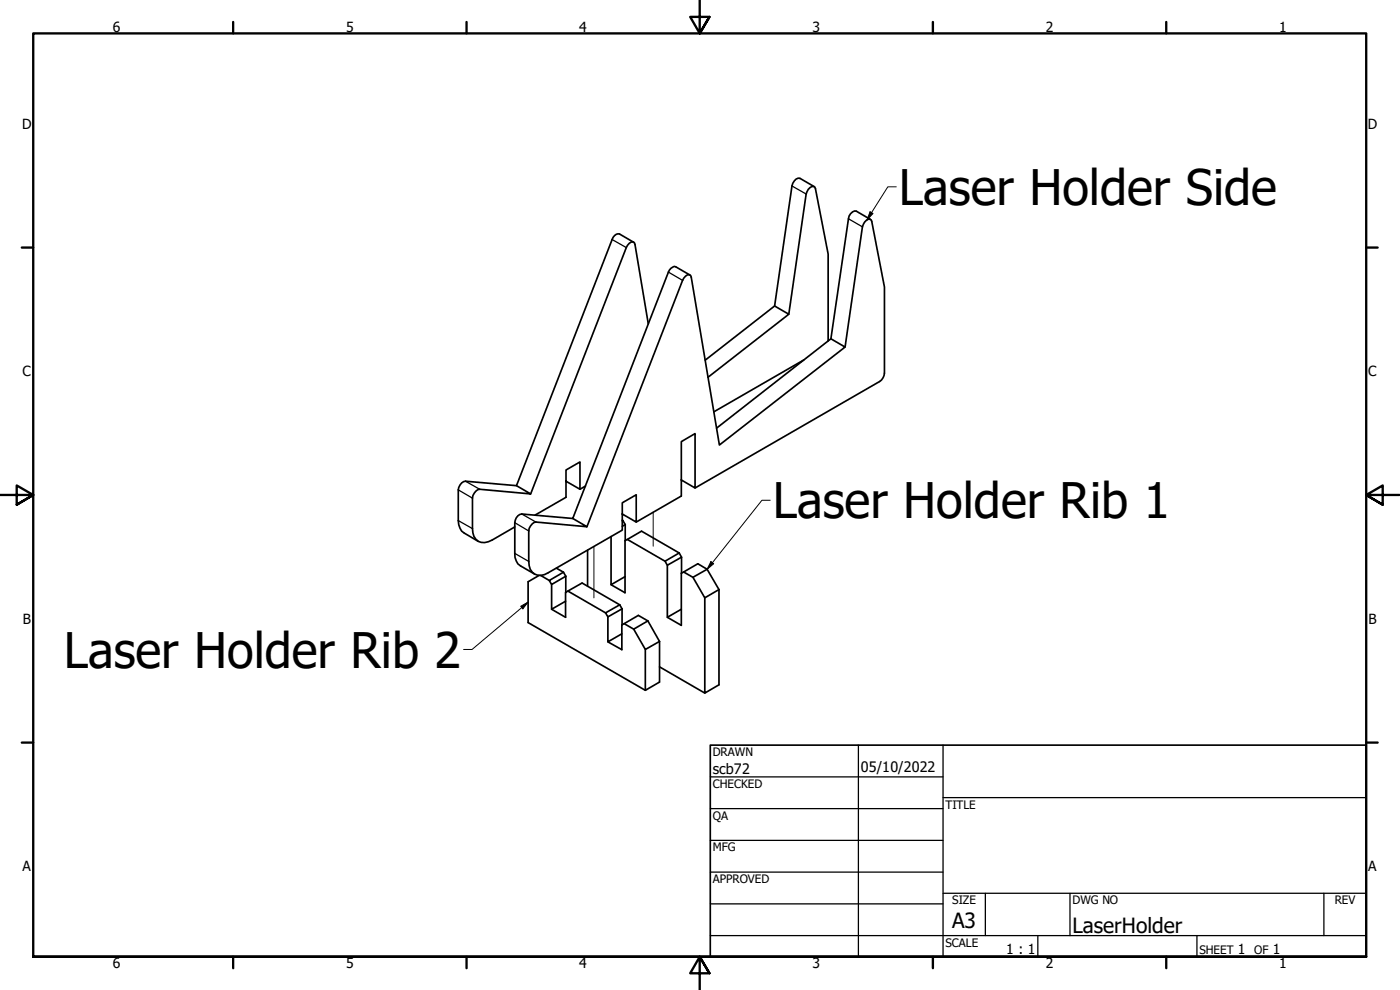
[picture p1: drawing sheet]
<svg xmlns="http://www.w3.org/2000/svg" width="420mm" height="297mm" viewBox="0 0 420 297" stroke-linecap="round" stroke-linejoin="round" font-family="sans-serif">
<!-- layer: Tweak Trail (ANSI) -->
<path d="M196 153.7v10.2M178.2 163.9v15.5" fill="none" stroke="#000" stroke-width=".3"/>
<!-- layer: Visible (ANSI) -->
<g fill="none" stroke="#000" stroke-width=".51">
<path d="M244.3 56l-4.2-2.5a2.19 2.19 0 0 0-2.4 2.3l-5.2 36-20.9 16.3M190.2 72.7l-4.3-2.5a1.88 1.88 0 0 0-2.2 1.7l-28.7 73.8-15.3-1.3a2.62 2.62 0 0 0-2.2 2.6v9.2a4.3 4.3 0 0 0 1.8 3.7l4.2 2.5M261.2 65.8l-4.2-2.4a2.18 2.18 0 0 0-2.4 2.2l-5.2 36-34.3 26.8M194.6 97.2l-4.2-24.4a1.36 1.36 0 0 0-2.1 .8l-29 74.6M207.1 82.5l-4.3-2.4a1.94 1.94 0 0 0-2.2 1.5l-28.7 74-15.3-1.4a2.52 2.52 0 0 0-2.1 2.6v9.2a4.1 4.1 0 0 0 1.7 3.8l4.3 2.5M232.5 91.8l4.2 2.5-24.2 18.9M236.7 94.3l5.2-36.1a2.13 2.13 0 0 1 2.6-2.1l4 20.1v26.1M241.2 108l-27 15.6M249.4 101.6l4.2 2.5-37.7 29.4-8.6-50.8a1.36 1.36 0 0 0-2.1 .7l-29.1 74.6M253.6 104.1l5.2-36a2.69 2.69 0 0 1 2.2-2.3l.4 .2 .2 .4 3.8 19.7v25.9a3.3 3.3 0 0 1-1.4 2.5l-55.4 31.9M155 145.7l4.3 2.5-15.3-1.4a2.81 2.81 0 0 0-2.2 2.7v9.1a3.6 3.6 0 0 0 1.7 3.8 3.6 3.6 0 0 0 4.2-.4l6.8-3.9M169.9 144.4l4.2 2.4v-8.2l-4.2 2.4v8.2l-9.3 5.3"/>
<path d="M175.7 145.8l-1.6 1M186.8 154.2l4.1 2.4v-8.2l-4.1 2.5v8.2l-22.2 12.7a3.6 3.6 0 0 1-4.2 .4 3.6 3.6 0 0 1-1.7-3.7v-9.2a3 3 0 0 1 2.1-2.7l15.3 1.4-4.2-2.4M186.8 156.1l.1 .1M186.9 156.2l.7 1.2M186.9 156.2l-.1 .1M187.6 157.4v4.8M187.6 157.4l-.8 .5M204.5 144l4.1 2.4v-16.3l-4.1 2.4v16.3l-13.6 7.8M161.8 172.6l-3.3 1.9v12.3l35.2 20.3M162.2 172.6l2.6 1.6M165.5 175.4v7.4l4.2-2.4M167 170.5l2.1 1.2"/>
<path d="M169.1 171.7l-4.3 2.5 .7 1.2 4.3-2.5M169.1 171.7l.7 1.2M169.8 172.9v4.8M170.4 177.3l11.3 6.6M176.3 165.1v10.8M183.4 161v14.4l4.2-2.4M188.3 161.8l11.3 6.6M200.3 169.6v15.6l4.2-2.4M203.8 165.9l-4.2 2.5 .7 1.2 4.2-2.4M203.8 165.9l-11.3-6.5-4.9 2.8v15.6l-4.2-2.4M203.8 165.9l.7 1.3M204.5 167.2v4.7"/>
<path d="M205.2 171.6l2.8 1.6M212.2 170.8l-2.8-1.7-4.9 2.9v15.6l-4.2-2.4M212.2 170.8l-4.2 2.4 3.5 6.2 4.3-2.5M212.2 170.8l3.6 6.1M215.8 176.9v28.6l-4.3 2.4v-28.5M182.4 185.1v7.5l4.2-2.4M186 181.5l-4.3 2.4 .7 1.2 4.3-2.4M186 181.5l-11.3-6.6-5 2.9v7.4l-4.2-2.4M186 181.5l.7 1.2M186.7 182.7v4.8M187.3 187.1l2.9 1.7M194.4 186.3l-2.8-1.7-5 2.9v7.4l-4.2-2.3"/>
<path d="M194.4 186.3l-4.2 2.5 3.5 6.1 4.2-2.4M194.4 186.3l3.5 6.2M197.9 192.5v12.1l-4.2 2.5v-12.2M197.9 200.1l13.6 7.8"/>
</g>
<!-- layer: Visible Narrow (ANSI) -->
<path d="M237.7 55.8l4.2 2.4M183.7 71.9l4.3 2.4M254.6 65.6l4.2 2.5M200.6 81.6l4.3 2.5M137.5 156.2l4.3 2.4M137.5 147l4.3 2.5M139.7 144.4l4.3 2.4M154.5 156.8l4.2 2.5M156.6 154.2l4.2 2.4M154.5 166l4.2 2.5" fill="none" stroke="#000" stroke-width=".38"/>
<!-- layer: Border (ANSI) -->
<g fill="none" stroke="#000" stroke-width=".7">
<path d="M70 6.6v3.4M140 6.6v3.4M210 0v10l-2.9-4.9h5.8l-2.9 4.9 2.9-4.9M280 6.6v3.4M350 6.6v3.4M6.5 74.3h3.5M410 74.3h3.4M0 148.5h10l-5-2.8v5.7l5-2.9-5 2.9M420 148.5h-10l5-2.8v5.7l-5-2.9 5 2.9M6.5 222.8h3.5M410 222.8h3.4M10 287.1v-277.1h400v277.1h-400h400"/>
<path d="M70 287.1v3.4M140 287.1v3.4M212.9 292l-2.9-4.9 2.9 4.9h-5.8l2.9-4.9v9.9M280 287.1v3.4M350 287.1v3.4"/>
</g>
<!-- layer: Title (ANSI) -->
<g fill="none" stroke="#000" stroke-width=".38">
<path d="M213.2 233.1h69.8M257.6 223.6v63.5M283 239.3h127M283 223.6v63.5M213.2 242.6h69.8M213.2 252.1h69.8M213.2 261.7h69.8M213.2 271.2h69.8M283 268h127M295.7 268v12.7M321.1 268v12.7M397.3 268v12.7"/>
<path d="M213.2 280.7h196.8M311.5 280.7v6.4M359.2 280.7v6.4"/>
</g>
<path d="M213.2 223.6h196.8v63.5h-196.8z" fill="none" stroke="#000" stroke-width=".51"/>
<!-- layer: Symbol (ANSI) -->
<path d="M269 56.1h-2.6l-6.2 9.9M261.1 63.5l.9 .6-1.8 1.9zM231.1 150.1h-2.4l-16.5 20.7M213.4 168.5l.8 .6-2 1.7zM156.3 181.9l2.2-1.3-1.6 2.1zM158.5 180.6l-16.8 14.3h-2.6" fill="none" stroke="#000" stroke-width=".3"/>
<g fill="#000">
<path d="M261.1 63.5l.9 .6-1.8 1.9z" fill-rule="evenodd"/>
<path d="M213.4 168.5l.8 .6-2 1.7z" fill-rule="evenodd"/>
<path d="M156.3 181.9l2.2-1.3-1.6 2.1z" fill-rule="evenodd"/>
</g>
<g font-size="14.7">
<text x="269.7" y="61.5">Laser Holder Side</text>
<text x="231.9" y="155.6">Laser Holder Rib 1</text>
<text x="19.1" y="200.3">Laser Holder Rib 2</text>
</g>
<g font-size="6.3">
<text x="285.8" y="278.6">A3</text>
<text x="321.9" y="279.8">LaserHolder</text>
</g>
<g font-size="4.3">
<text x="213.9" y="232.2">scb72</text>
<text x="258.4" y="231.6">05/10/2022</text>
</g>
<g font-size="4.2">
<text x="33.8" y="9.6">6</text>
<text x="103.9" y="9.6">5</text>
<text x="173.9" y="9.6">4</text>
<text x="243.8" y="9.6">3</text>
<text x="313.9" y="9.6">2</text>
<text x="383.9" y="9.6">1</text>
<text x="6.7" y="38.7">D</text>
<text x="410.5" y="38.7">D</text>
<text x="6.8" y="113">C</text>
<text x="410.7" y="113">C</text>
<text x="6.9" y="187.2">B</text>
<text x="410.7" y="187.2">B</text>
<text x="6.8" y="261.4">A</text>
<text x="410.7" y="261.4">A</text>
<text x="302" y="286.3">1 : 1</text>
<text x="371.5" y="286.2">1</text>
<text x="382" y="286.2">1</text>
<text x="33.8" y="290.5">6</text>
<text x="103.9" y="290.5">5</text>
<text x="173.9" y="290.5">4</text>
<text x="243.8" y="290.5">3</text>
<text x="313.9" y="290.5">2</text>
<text x="383.9" y="290.5">1</text>
</g>
<g font-size="3.5">
<text x="213.9" y="226.9">DRAWN</text>
<text x="213.9" y="236.4">CHECKED</text>
<text x="213.9" y="245.9">QA</text>
<text x="283.8" y="242.6">TITLE</text>
<text x="213.9" y="255.4">MFG</text>
<text x="213.9" y="265">APPROVED</text>
<text x="285.8" y="271.3">SIZE</text>
<text x="321.9" y="271.3">DWG NO</text>
<text x="400.6" y="271.3">REV</text>
<text x="283.8" y="284">SCALE</text>
<text x="360" y="286.2">SHEET</text>
<text x="376.4" y="286.2">OF</text>
</g>
</svg>
